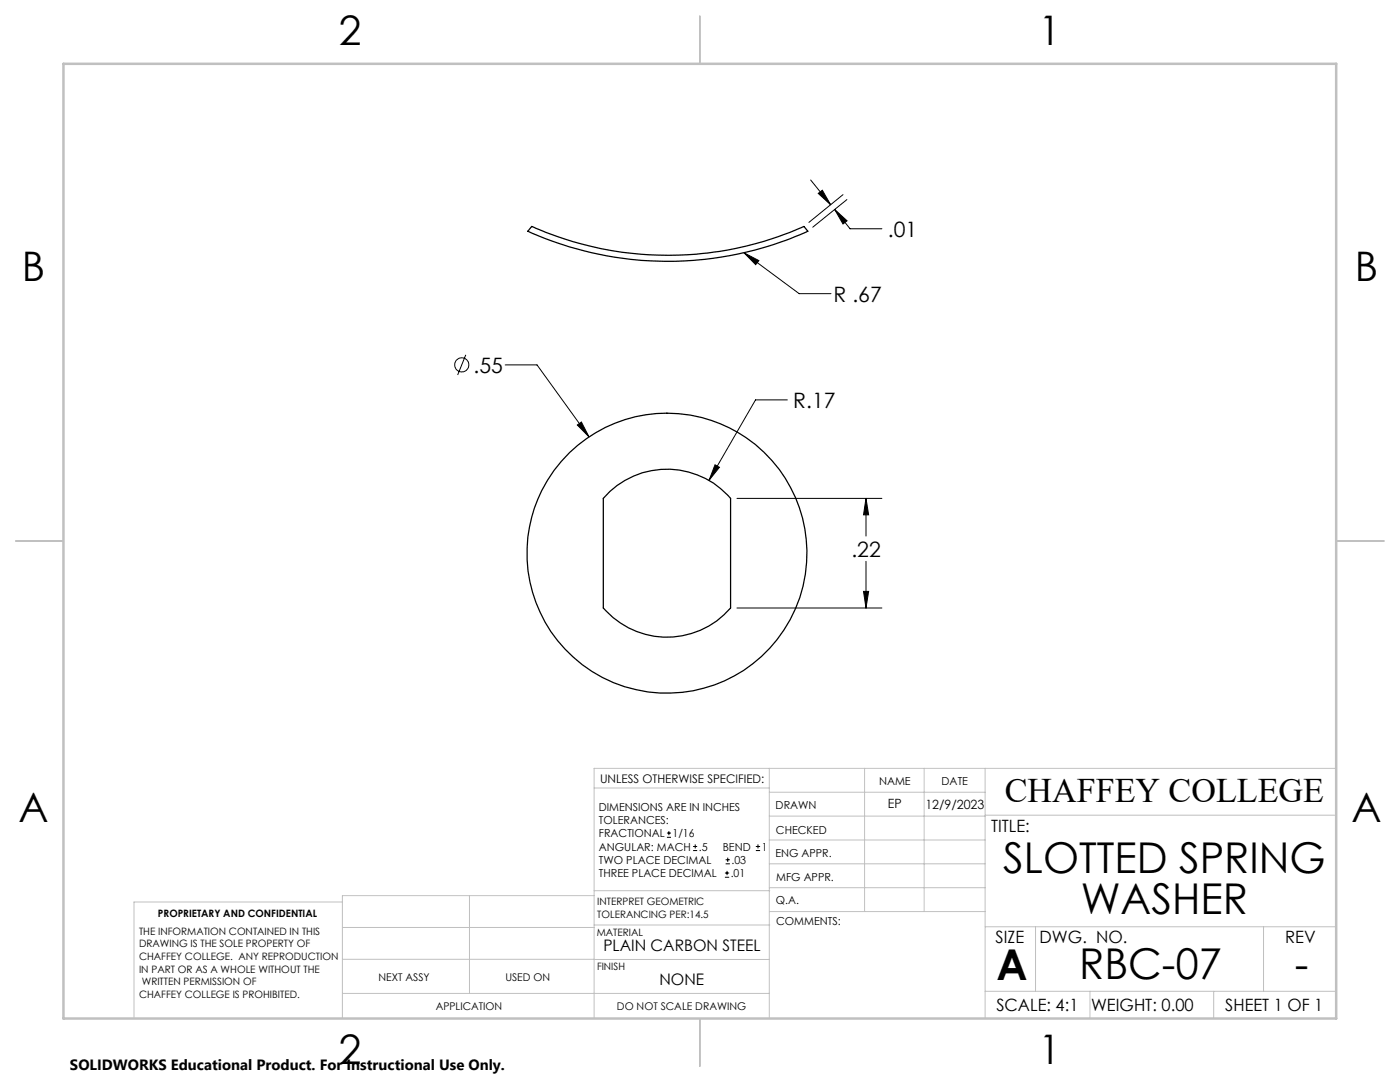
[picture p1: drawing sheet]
<svg xmlns="http://www.w3.org/2000/svg" width="279mm" height="216mm" viewBox="0 0 279 216" stroke-linecap="round" stroke-linejoin="round" font-family="sans-serif">
<g fill="none" stroke="#000" stroke-width=".25">
<path d="M106.1 45.2l-.8 .9a68 68 0 0 0 55.9 0l-.8-.9a67 67 0 0 1-54.3 0h.1M121.7 98.1a16.8 16.8 0 0 1 24.1 1.3v21.9a16.7 16.7 0 0 1-25.4 0v-21.9z"/>
<circle cx="133.1" cy="110.4" r="27.9"/>
</g>
<g fill="none" stroke="#000" stroke-width=".2">
<path d="M161.8 35.9l4 5M163.3 38.6l.8-.6 1.7 2.9zM168.2 38.8l-6.8 5.6M169 39.8l-6.8 5.5M148.5 50.4l11 8.2h6.3M148.5 50.4l2.9 1.6-.6 .8zM166.6 41.8l2.5 2.3-.9 .6zM166.6 41.8l3.1 3.8h6.3M93 70.8l-1.7 4M100.8 72.8h6.4l10.3 14.4M157.1 79.8h-6.3l-9.3 16M115.2 84.8l.8-.6 1.5 3z"/>
<path d="M142.7 92.7l.9 .5-2.1 2.6zM147.1 99.4h28.9M172.8 99.4l.6 3.3h-1.1zM172.8 99.4v7.6M172.3 118h1.1l-.6 3.3zM172.8 112v9.3M147.1 121.3h28.9M133.1 167.1h.8M133.1 166.2h.8M133.5 165.8v.9M138.3 169.7h.8M138.3 168.9h.8"/>
<path d="M138.7 168.5v.8M144.7 175h.8M144.7 174.2h.8M144.8 172.4h.9M144.8 171.6h.9M145.1 173.8v.8M145.2 171.1v.9M150.8 169.7h.9M150.8 168.9h.9M151.3 168.5v.8"/>
<circle cx="92.1" cy="72.8" r="1.41"/>
</g>
<g fill="none" stroke="#c0c0c0" stroke-width=".2">
<path d="M118.6 157.2h34.9M153.5 153.3v49.9M153.5 158.1h43.1M172.5 153.3v28.6M184.4 153.3v28.6M196.6 153.3v49.9M266.7 153.3h-148.1v49.9M68.3 180h-41.6v23.2M93.7 178.7v19.5M118.6 178.7h-50.3v24.5M118.6 177.7h35M153.5 167.6h43.1"/>
<path d="M153.5 162.8h43.1M153.5 172.4h43.1M153.5 177.1h43.1M196.6 162.7h70.1M68.3 198.2h85.2M68.3 191.4l85.2 .1M68.3 185.1h50.3M118.6 184.6h35M153.6 181.9h43M196.6 197.8h70.1M196.6 184.9h70.1M206.7 184.9v12.9"/>
<path d="M217.5 197.8v5.4M242.2 197.8v5.4M252.2 184.9v12.9"/>
</g>
<path d="M139.7 3.2v9.5M3.1 107.9h9.6M266.7 107.9h9.5M139.7 203.2v9.6" fill="none" stroke="#c0c0c0" stroke-width=".25"/>
<path d="M12.7 12.7h254v190.5h-254z" fill="none" stroke="#c0c0c0" stroke-width=".5"/>
<g fill="#000">
<path d="M115.2 84.8l.8-.6 1.5 3zM148.5 50.4l2.9 1.6-.6 .8z"/>
<path d="M142.7 92.7l-1.2 3.1 2.1-2.6zM172.8 99.4l.6 3.3h-1.1zM172.3 118h1.1l-.6 3.3zM166.6 41.8l2.5 2.3-.9 .6zM163.3 38.6l.8-.6 1.7 2.9z"/>
</g>
<g font-size="8.5">
<text x="200.2" y="174.2">SLOTTED SPRING</text>
<text x="215.7" y="182.3">WASHER</text>
<text x="198.9" y="195.5">A</text>
<text x="215.4" y="195.4">RBC-07</text>
<text x="258.4" y="195.4">-</text>
</g>
<g font-size="8.1">
<text x="67.6" y="8.9">2</text>
<text x="207.3" y="8.9">1</text>
<text x="4.4" y="56.2">B</text>
<text x="270.4" y="56.2">B</text>
<text x="3.7" y="164.1">A</text>
<text x="269.7" y="164.1">A</text>
<text x="67.6" y="212.4">2</text>
<text x="207.3" y="212.4">1</text>
</g>
<text font-size="6.9" x="200.5" y="160.1">CHAFFEY COLLEGE</text>
<g font-size="4.2">
<text x="177.2" y="47.2">.01</text>
<text x="166.4" y="60.2">R .67</text>
<text x="94.5" y="74.4">.55</text>
<text x="158.3" y="81.4">R.17</text>
<text x="169.9" y="111.1">.22</text>
</g>
<g font-size="3.4">
<text x="197.8" y="166">TITLE:</text>
<text x="198.7" y="188.1">SIZE</text>
<text x="207.5" y="188.1">DWG. NO.</text>
<text x="256.5" y="188.2">REV</text>
<text x="198.8" y="201.7">SCALE: 4:1</text>
<text x="217.7" y="201.8">WEIGHT: 0.00</text>
<text x="244.5" y="201.7">SHEET 1 OF 1</text>
</g>
<g font-size="3.2">
<text x="120.4" y="189.8">PLAIN CARBON STEEL</text>
<text x="131.6" y="196.6">NONE</text>
</g>
<text font-size="3" x="14" y="213.5">SOLIDWORKS Educational Product. For Instructional Use Only.</text>
<g font-size="2.5">
<text x="177.2" y="161.3">EP</text>
<text x="184.7" y="161.4">12/9/2023</text>
</g>
<text font-size="2.4" x="119.8" y="156.2">UNLESS OTHERWISE SPECIFIED:</text>
<g font-size="2.2">
<text x="119.5" y="161.8">DIMENSIONS ARE IN INCHES</text>
<text x="154.8" y="161.4">DRAWN</text>
<text x="175.4" y="156.6">NAME</text>
<text x="187.9" y="156.7">DATE</text>
<text x="119.5" y="164.4">TOLERANCES:</text>
<text x="119.5" y="167.1">FRACTIONAL</text>
<text x="134.2" y="167.1">1/16</text>
<text x="154.9" y="166.3">CHECKED</text>
<text x="119.5" y="172.4">TWO PLACE DECIMAL</text>
<text x="119.5" y="169.7">ANGULAR: MACH</text>
<text x="139.5" y="169.7">.5</text>
<text x="144.2" y="169.7">BEND</text>
<text x="146" y="172.4">.03</text>
<text x="152" y="169.7">1</text>
<text x="154.8" y="171">ENG APPR.</text>
<text x="119.5" y="175">THREE PLACE DECIMAL</text>
<text x="145.8" y="175">.01</text>
<text x="154.9" y="175.7">MFG APPR.</text>
<text x="154.9" y="180.4">Q.A.</text>
<text x="154.9" y="184.6">COMMENTS:</text>
</g>
<g font-size="2.1">
<text x="75.5" y="195.7">NEXT ASSY</text>
<text x="100.9" y="195.7">USED ON</text>
<text x="86.9" y="201.5">APPLICATION</text>
<text x="123.1" y="201.6">DO NOT SCALE DRAWING</text>
</g>
<g font-size="2">
<text x="31.5" y="182.9">PROPRIETARY AND CONFIDENTIAL</text>
<text x="119.2" y="180.6">INTERPRET GEOMETRIC</text>
<text x="119.2" y="183.1">TOLERANCING PER:14.5</text>
<text x="27.8" y="186.5">THE INFORMATION CONTAINED IN THIS</text>
<text x="27.8" y="189">DRAWING IS THE SOLE PROPERTY OF</text>
<text x="27.8" y="191.6">CHAFFEY COLLEGE. ANY REPRODUCTION</text>
<text x="119.1" y="186.7">MATERIAL</text>
<text x="27.8" y="194.1">IN PART OR AS A WHOLE WITHOUT THE</text>
<text x="28.3" y="196.6">WRITTEN PERMISSION OF</text>
<text x="119.1" y="193.5">FINISH</text>
<text x="27.8" y="199.1">CHAFFEY COLLEGE IS PROHIBITED.</text>
</g>
</svg>
